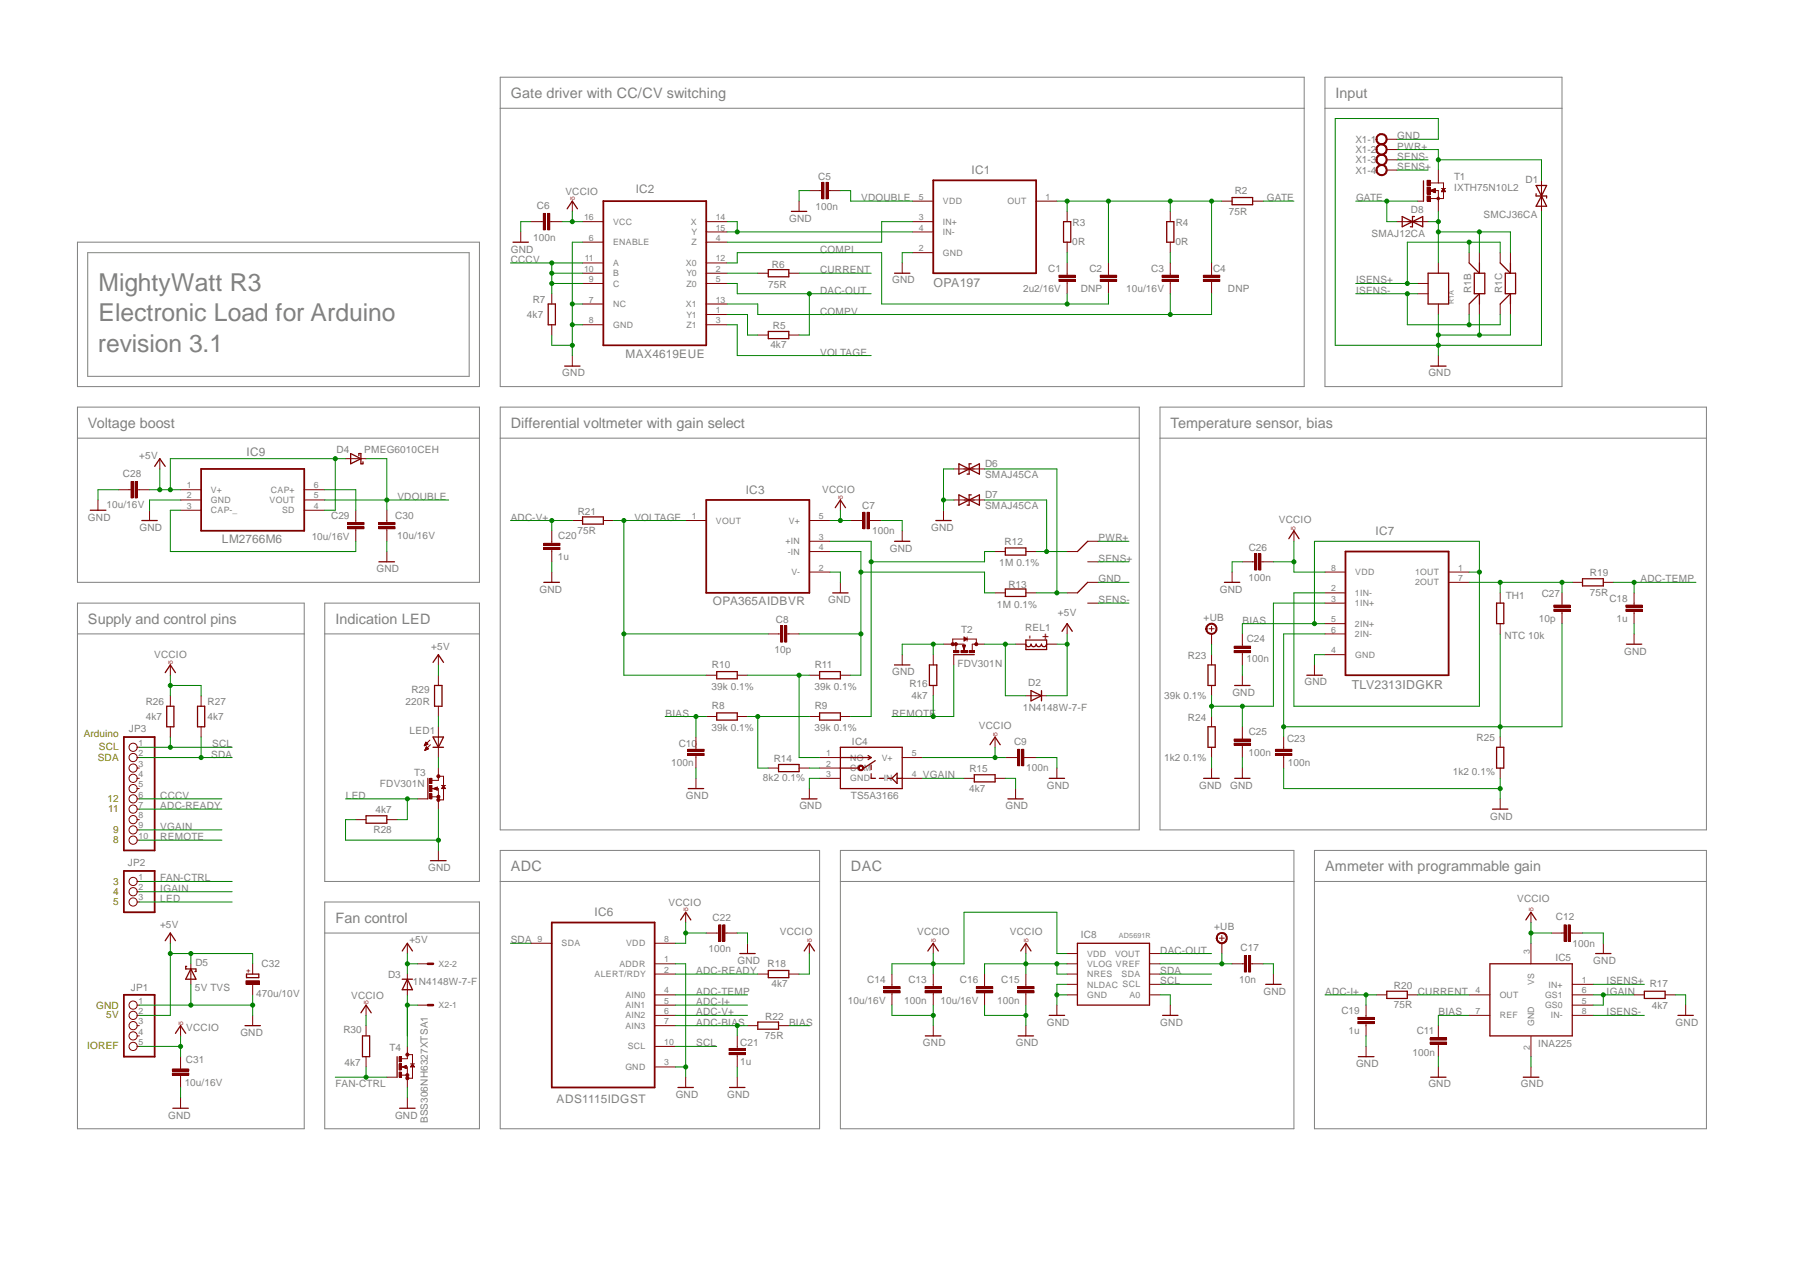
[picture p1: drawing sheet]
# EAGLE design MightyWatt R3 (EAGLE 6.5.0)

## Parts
C1  2u2/16V  C-EUC1206  [C1206]
C2  DNP  C-EUC0603  [C0603]
C3  10u/16V  C-EUC1206  [C1206]
C4  DNP  C-EUC0603  [C0603]
C5  100n  C-EUC0603  [C0603]
C6  100n  C-EUC0603  [C0603]
C7  100n  C-EUC0603  [C0603]
C8  10p  C-EUC0603  [C0603]
C9  100n  C-EUC0603  [C0603]
C10  100n  C-EUC0603  [C0603]
C11  100n  C-EUC0603  [C0603]
C12  100n  C-EUC0603  [C0603]
C13  100n  C-EUC0603  [C0603]
C14  10u/16V  C-EUC1206  [C1206]
C15  100n  C-EUC0603  [C0603]
C16  10u/16V  C-EUC1206  [C1206]
C17  10n  C-EUC0603  [C0603]
C18  1u  C-EUC0603  [C0603]
C19  1u  C-EUC0603  [C0603]
C20  1u  C-EUC0603  [C0603]
C21  1u  C-EUC0603  [C0603]
C22  100n  C-EUC0603  [C0603]
C23  100n  C-EUC0603  [C0603]
C24  100n  C-EUC0603  [C0603]
C25  100n  C-EUC0603  [C0603]
C26  100n  C-EUC0603  [C0603]
C27  10p  C-EUC0603  [C0603]
C28  10u/16V  C-EUC1206  [C1206]
C29  10u/16V  C-EUC1206  [C1206]
C30  10u/16V  C-EUC1206  [C1206]
C31  10u/16V  C-EUC1206  [C1206]
C32  470u/10V  CPOL-EUSMCE  [SMC_E]
D1  SMCJ36CA  DIODE2SMC  [SMC]
D2  1N4148W-7-F  DIODE-SOD123  [SOD123]
D3  1N4148W-7-F  DIODE-SOD123  [SOD123]
D4  PMEG6010CEH  DIODE-SOD123  [SOD123]
D5  5V TVS  SCHOTTKY-DIODESMD  [SMB]
D6  SMAJ45CA  DIODE2DO-214AC  [DO-214AC]
D7  SMAJ45CA  DIODE2DO-214AC  [DO-214AC]
D8  SMAJ12CA  DIODE2DO-214AC  [DO-214AC]
IC1  TLV271IDBVR  [SOT95P280X145-5N]
IC2  MAX4619EUE  [SOP65P640X120-16N]
IC3  OPA365AIDBVR  [SOT95P280X145-5N]
IC4  TS5A3166  [SC70-5]
IC5  INA225  [MSOP8]
IC6  ADS1115IDGST  [SOP50P490X110-10N]
IC7  TLV2372IDGK  [SOP65P490X110-8N]
IC8  AD5691RAD5691R  [SOP50P490X110-10N]
IC9  LM2766M6  [SOT95P285X122-6N]
JP1  SUPPLY  PINHD-1X5  [1X05]
JP2  CONTROL, LED  PINHD-1X3  [1X03]
JP3  TWI  PINHD-1X10  [1X10]
LED1  LEDCHIP-LED0805  [CHIP-LED0805]
R1A  WSL3637  [POWER-R-4TERM]
R1B  LVK24  [LVK24]
R1C  LVK12  [1206-4WIRE]
R2  75R  R-EU_R0603  [R0603]
R3  0R  R-EU_R0603  [R0603]
R4  0R  R-EU_R0603  [R0603]
R5  4k7  R-EU_R0603  [R0603]
R6  75R  R-EU_R0603  [R0603]
R7  4k7  R-EU_R0603  [R0603]
R8  39k 0.1%  R-EU_R0603  [R0603]
R9  39k 0.1%  R-EU_R0603  [R0603]
R10  39k 0.1%  R-EU_R0603  [R0603]
R11  39k 0.1%  R-EU_R0603  [R0603]
R12  1M 0.1%  R-EU_R0603  [R0603]
R13  1M 0.1%  R-EU_R0603  [R0603]
R14  8k2 0.1%  R-EU_R0603  [R0603]
R15  4k7  R-EU_R0603  [R0603]
R16  4k7  R-EU_R0603  [R0603]
R17  4k7  R-EU_R0603  [R0603]
R18  4k7  R-EU_R0603  [R0603]
R19  75R  R-EU_R0603  [R0603]
R20  75R  R-EU_R0603  [R0603]
R21  75R  R-EU_R0603  [R0603]
R22  75R  R-EU_R0603  [R0603]
R23  39k 0.1%  R-EU_R0603  [R0603]
R24  1k2 0.1%  R-EU_R0603  [R0603]
R25  1k2 0.1%  R-EU_R0603  [R0603]
R26  4k7  R-EU_R0603  [R0603]
R27  4k7  R-EU_R0603  [R0603]
R28  4k7  R-EU_R0603  [R0603]
R29  220R  R-EU_R0603  [R0603]
R30  4k7  R-EU_R0603  [R0603]
REL1  IM03NS  [IM03NS-NARROW-RELAY]
T1  IXTH75N10L2  [TO247-BLANK]
T2  BSS123  [SOT23]
T3  BSS123  [SOT23]
T4  BSS123  [SOT23]
TH1  NTC 10k  R-EU_R0402  [R0402]
X1  W237-4  [W237-4]
X2  22-23-2021  [22-23-2021]

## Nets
+5V: C28.1 C32.+ D2.C D3.C D4.A D5.C IC9.1(V+) IC9.4(SD) JP1.2 R29.1 REL1.P$1(COIL:C+) X2.2
+UB: C17.2 IC8.9(VREF) R23.2
ADC-BIAS: C21.2 IC6.7(AIN3) R22.2
ADC-I+: C19.2 IC6.5(AIN1) R20.2
ADC-READY: IC6.2(ALERT/RDY) JP3.7 R18.1
ADC-TEMP: C18.2 IC6.4(AIN0) R19.1
ADC-V+: C20.2 IC6.6(AIN2) R21.1
BIAS: C10.2 C11.2 C24.2 IC5.7(REF) IC7.1(1OUT) IC7.2(1IN-) IC7.5(2IN+) R8.1 R22.1
CCCV: IC2.9(C) IC2.10(B) IC2.11(A) JP3.6 R7.2
COMPI: C1.1 C2.1 IC2.12(X0)
COMPV: C3.1 C4.1 IC2.13(X1)
CURRENT: IC5.4(OUT) R6.1 R20.1
DAC-OUT: IC2.5(Z0) IC8.10(VOUT) R5.1
FAN-CTRL: JP2.1 R30.2 T4.1(G)
GATE: D8.C R2.1 T1.G
GND: C5.1 C6.2 C7.2 C9.1 C10.1 C11.1 C12.2 C13.1 C14.2 C15.1 C16.2 C17.1 C18.1 C19.1 C20.1 C21.1 C22.2 C23.1 C24.1 C25.1 C26.2 C28.2 C30.2 C31.2 C32.- D1.A D5.A D6.A D7.A IC1.2(GND) IC2.6(ENABLE) IC2.7(NC) IC2.8(GND) IC3.2(V-) IC4.3(GND) IC5.2(GND) IC6.1(ADDR) IC6.3(GND) IC7.4(GND) IC8.4(NLDAC) IC8.5(GND) IC8.6(A0) IC9.2(GND) JP1.1 R1A.POWER1 R1B.I1 R1C.I1 R7.1 R15.2 R16.1 R17.1 R24.1 R25.1 R28.2 REL1.P$2(S1:NC) T2.2(S) T3.2(S) T4.2(S) X1.1
IGAIN: IC5.5(GS0) IC5.6(GS1) JP2.2 R17.2
ISENS+: IC5.1(IN+) R1A.SENSE2 R1B.V2 R1C.V2
ISENS-: IC5.8(IN-) R1A.SENSE1 R1B.V1 R1C.V1
LED: JP2.3 R28.1 T3.1(G)
N$1: IC1.3(IN+) IC2.4(Z)
N$2: IC2.2(Y0) R6.2
N$3: C23.2 C27.1 IC7.6(2IN-) R25.2 TH1.1
N$4: LED1.C T3.3(D)
N$5: C29.1 IC9.6(CAP+)
N$6: C29.2 IC9.3(CAP-_)
N$9: C1.2 R3.2
N$10: IC1.4(IN-) IC2.14(X) IC2.15(Y)
N$11: D8.A R1A.POWER2 R1B.I2 R1C.I2 T1.S
N$12: C2.2 C4.2 IC1.1(OUT) R2.2 R3.1 R4.1
N$13: D7.C R12.2 REL1.P$6(S2:COM)
N$14: C27.2 IC7.7(2OUT) R19.2 TH1.2
N$15: IC2.1(Y1) R5.2
N$16: LED1.A R29.2
N$17: D6.C R13.1 REL1.P$3(S1:COM)
N$18: C3.2 R4.2
N$20: C25.2 IC7.3(1IN+) R23.1 R24.2
N$22: C8.2 IC3.4(-IN) R11.2 R13.2
N$24: D2.A REL1.P$8(COIL:C-) T2.3(D)
N$26: D3.A T4.3(D) X2.1
N$30: IC4.1(NO) R10.2 R11.1
N$34: IC3.3(+IN) R9.2 R12.1
N$36: IC4.2(COM) R14.2
N$37: R8.2 R9.1 R14.1
PWR+: D1.C REL1.P$7(S2:NC) T1.D X1.2
REMOTE: JP3.10 R16.2 T2.1(G)
SCL: IC6.10(SCL) IC8.7(SCL) JP3.1 R26.1
SDA: IC6.9(SDA) IC8.8(SDA) JP3.2 R27.1
SENS+: REL1.P$5(S2:NO) X1.4
SENS-: REL1.P$4(S1:NO) X1.3
VCCIO: C6.1 C7.1 C9.2 C12.1 C13.2 C14.1 C15.2 C16.1 C22.1 C26.1 C31.1 IC2.16(VCC) IC3.5(V+) IC4.5(V+) IC5.3(VS) IC6.8(VDD) IC7.8(VDD) IC8.1(VDD) IC8.2(VLOG) IC8.3(NRES) JP1.5 R18.2 R26.2 R27.2 R30.1
VDOUBLE: C5.2 C30.1 D4.C IC1.5(VDD) IC9.5(VOUT)
VGAIN: IC4.4(IN) JP3.9 R15.1
VOLTAGE: C8.1 IC2.3(Z1) IC3.1(VOUT) R10.1 R21.2
Unconnected: JP1.3 JP1.4 JP3.3 JP3.4 JP3.5 JP3.8

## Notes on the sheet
- Gate driver with CC/CV switching | Input
- MightyWatt R3
  Electronic Load for Arduino
  revision 3.1
- Voltage boost | Differential voltmeter with gain select | Temperature sensor, bias
- Supply and control pins | Indication LED
- Arduino
- SCL
- SDA
- 12
- 11
- 9
- 8
- ADC | DAC | Ammeter with programmable gain
- 3
- 4
- 5
- Fan control
- GND
- 5V
- IOREF
